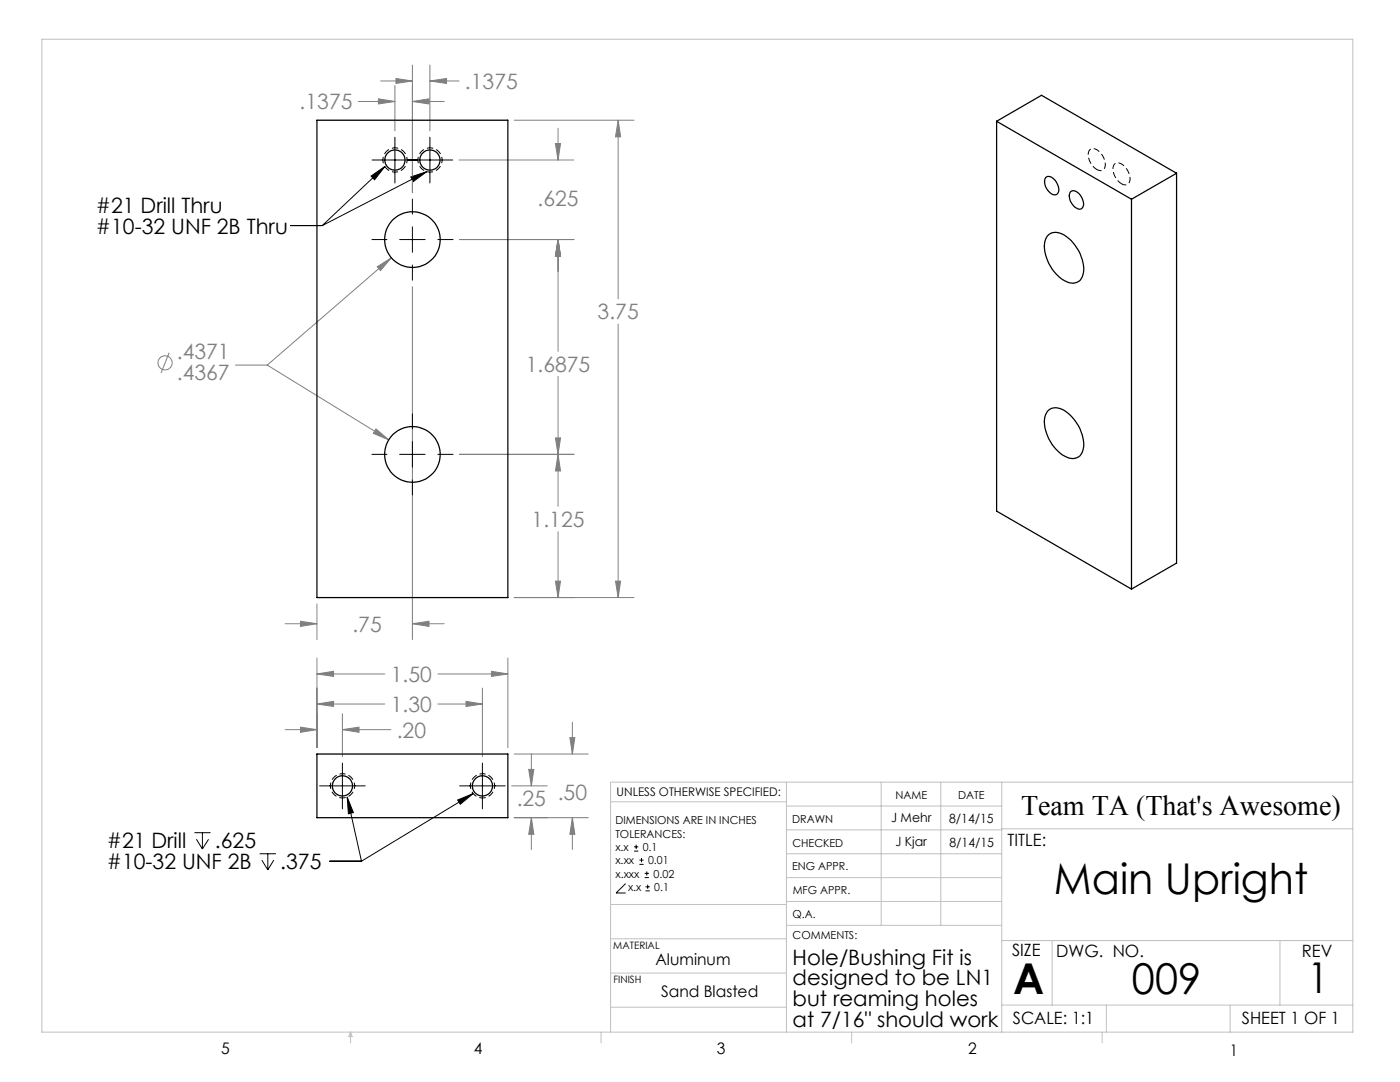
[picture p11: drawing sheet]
<svg xmlns="http://www.w3.org/2000/svg" width="279mm" height="216mm" viewBox="0 0 279 216" stroke-linecap="round" stroke-linejoin="round" font-family="sans-serif">
<g fill="none" stroke="#808080" stroke-width=".2">
<path d="M75.5 19.7l3.3 .5-3.3 .5zM76 16.2h6.3M78.8 17.1v9M79 15.7l3.3 .5-3.3 .5zM82.3 13v25.5M85.8 13v13.1M85.8 16.2h5.8M85.8 16.2l3.3-.5v1zM71.5 20.2h7.3M82.3 20.2h6.4M82.3 20.2l3.3-.5v1zM91.6 31.9h22.9"/>
<path d="M102.6 24h23.9M110.8 28.6h1.1l-.5 3.3zM111.4 25.6v6.3M123.4 24v35.6M123.4 24l.5 3.3h-1.1zM75.3 53.2l2.8-1.8-2.1 2.6zM78.1 51.4l-24.8 21.4M82.3 57.2v70.4M91.7 47.8h22.8M111.4 47.8v22.3M111.4 47.8l.5 3.3h-1.1zM33.8 70.4l-1.7 4"/>
<path d="M47 72.8h6.3M53.3 72.8l24.3 15M111.4 75.1v25.9M123.4 64.7v54.5M75 85.6l2.6 2.2-3.1-1.3zM91.7 90.7h22.8M110.8 87.4h1.1l-.5 3.3zM111.4 90.7l.5 3.3h-1.1zM102.6 119.2h23.9M110.8 116h1.1l-.5 3.2zM111.4 106.1v13.1M122.8 116h1.1l-.5 3.2z"/>
<path d="M56.9 124.5h6.4M60 124l3.3 .5-3.3 .5zM63.3 120.5v7.1M63.3 131.3v17.9M63.3 134.5h13.5M63.3 134.5l3.3-.6v1.1zM82.3 124.5h6.4M82.3 124.5l3.3-.5v1zM87.4 134.5h14M93 139.9l3.3 .6-3.3 .5zM96.3 137.3v13.7M98.1 133.9l3.3 .6-3.3 .5z"/>
<path d="M101.4 131.3v17.9M56.9 145.6h6.4M60 145.1l3.3 .5-3.3 .5zM63.3 140.5h13.5M63.3 140.5l3.3-.6v1.1zM68.3 142.4v8.6M68.3 145.6h9.7M68.3 145.6l3.3-.5v1zM87.4 140.5h8.9M102.1 156.8h7.1M102.6 150.5h14.8M105.5 153.5h1l-.5 3.3z"/>
<path d="M106 150.5v6.3M113.7 147.2h1l-.5 3.3zM114.2 144.1v6.4M102.6 163.2h14.8M106 163.2v6.3M106 163.2l.5 3.3h-1zM114.2 163.2v6.3M114.2 163.2l.5 3.3h-1z"/>
<circle cx="32.9" cy="72.4" r="1.41"/>
</g>
<g fill="none" stroke="#000" stroke-width=".2">
<path d="M74 35.1l2.8-1.9-2 2.7zM74.3 31.9h16M76.8 33.2l-12.5 11.8M78.8 27.4v9.1M82 35.3l3.2-1-2.7 1.9zM82.3 39.7v3M85.2 34.3l-20.9 10.7M85.8 27.4v9.1M58 45h6.3M74.2 47.8h3M79.8 47.8h5M82.3 45.3v5"/>
<path d="M82.3 52.9v3M87.4 47.8h3M74.2 90.7h3M79.8 90.7h5M82.3 82.6v3M82.3 88.1v5.1M82.3 95.7v3.1M87.4 90.7h3M63.8 156.8h9.1M68.3 152.3v9.1M69.3 159l1.2 3.1-1 .3zM69.3 159l2.8 12.8"/>
<path d="M91.3 159.6l3.1-1.2-2.5 2.1zM91.7 156.8h9.1M94.4 158.4l-22.3 13.4M96.3 152.3v9.1M38.8 166.2h3.2M39.2 167.5l1.2 1.9M40.4 166.2v3.2M41.6 167.5l-1.2 1.9M51.8 170.4h3.3M52.2 171.6l1.2 2M53.4 170.4v3.2M54.6 171.6l-1.2 2"/>
<path d="M65.8 171.8h6.3M124.8 176.3l-1.9 1.9h1.9M126.5 169.8h.9M126.5 169h.9M127 168.6v.8M127.6 172.5h.8M127.6 171.6h.8M128 171.2v.8M128.7 175.1h.8M128.7 174.3h.8M128.8 177.8h.9M128.8 177h.9"/>
<path d="M129.1 173.9v.8M129.3 176.5v.8"/>
</g>
<path d="M78.8 34.3a2.41 2.41 0 0 0 2.2-3.5 2.41 2.41 0 0 0-4.2-.2 2.41 2.41 0 0 0 1.8 3.7h.2M85.8 34.3a2.41 2.41 0 0 0 2.1-3.5 2.41 2.41 0 0 0-4.1-.2 2.41 2.41 0 0 0 1.8 3.7h.2M68.4 154.4a2.41 2.41 0 0 1 2.1 3.5 2.41 2.41 0 0 1-4.2 .2 2.41 2.41 0 0 1 1.8-3.7h.3M96.3 154.4a2.41 2.41 0 0 1 2.1 3.5 2.41 2.41 0 0 1-4.1 .2 2.41 2.41 0 0 1 1.8-3.7h.2" fill="none" stroke="#000" stroke-width=".2" stroke-dasharray="1.3 .6" stroke-dashoffset=".7" stroke-linecap="butt"/>
<path d="M218.9 33.8a1.11 1.11 0 0 0 1.4 0 1.11 1.11 0 0 0 .3-1.4 3.2 3.2 0 0 0-2.6-2.8 1.47 1.47 0 0 0-.6 2.2l.6 1.2 .9 .8M223.8 36.7a1.11 1.11 0 0 0 1.4 0 1.11 1.11 0 0 0 .3-1.4 3.2 3.2 0 0 0-2.6-2.8 1.47 1.47 0 0 0-.6 2.2l.6 1.2 .9 .8" fill="none" stroke="#000" stroke-width=".2" stroke-dasharray="1.3 .6" stroke-dashoffset=".3" stroke-linecap="butt"/>
<g fill="none" stroke="#c0c0c0" stroke-width=".2">
<path d="M8.4 7.8h261.6v198.2h-261.6zM121.8 160h35.2M157 156.1v49.9M175.9 156.1v28.5M187.7 156.1v28.5M199.9 156.1v49.9M270 156.1h-148.2v49.9M157 170.4h42.9M157 165.6h42.9M157 160.8h42.9M157 175.1h42.9M157 179.9h42.9"/>
<path d="M199.9 165.4h70.1M121.8 194.2h35.2M121.8 187.3h35.2M121.8 180.5h35.2M157 184.6h42.9M199.9 187.7h70.1M210 187.7v12.9M255.4 187.7v12.9M70 206v2.1M70 206l.3 .8h-.7zM119.9 206v2.1M121.8 201h35.2"/>
<path d="M170 206v2.1M199.9 200.6h70.1M220 206v2.1M220.8 200.6v5.4M245.5 200.6v5.4"/>
</g>
<path d="M110.8 116h1.1l-.5 3.2zM111.4 90.7l.5 3.3h-1.1zM122.8 116h1.1l-.5 3.2zM123.4 24l.5 3.3h-1.1zM111.4 47.8l.5 3.3h-1.1zM110.8 28.6h1.1l-.5 3.3zM82.3 20.2l3.3-.5v1zM75.5 19.7l3.3 .5-3.3 .5zM79 15.7l3.3 .5-3.3 .5zM85.8 16.2l3.3-.5v1zM75 85.6l-.5 .9 3.1 1.3zM75.3 53.2l.7 .8 2.1-2.6zM82.3 124.5l3.3-.5v1zM60 124l3.3 .5-3.3 .5zM110.8 87.4h1.1l-.5 3.3zM111.4 47.8l.5 3.3h-1.1zM114.2 163.2l.5 3.3h-1zM113.7 147.2h1l-.5 3.3zM98.1 133.9l3.3 .6-3.3 .5zM63.3 134.5l3.3-.6v1.1zM60 145.1l3.3 .5-3.3 .5zM68.3 145.6l3.3-.5v1zM106 163.2l.5 3.3h-1zM105.5 153.5h1l-.5 3.3zM63.3 140.5l3.3-.6v1.1zM93 139.9l3.3 .6-3.3 .5z" fill="#808080"/>
<path d="M74 35.1l2.8-1.9-2 2.7zM82 35.3l3.2-1-2.7 1.9zM69.3 159l1.2 3.1-1 .3zM91.3 159.6l3.1-1.2-2.5 2.1z" fill="#000"/>
<g fill="none" stroke="#000" stroke-width=".25">
<path d="M63.3 24h38.1v95.2h-38.1zM198.9 24.2v77.8l26.9 15.5M198.9 24.2l26.9 15.6M198.9 24.2l9-5.2 26.9 15.6M208.7 35.5a1.32 1.32 0 0 1 1.9 .5 2.32 2.32 0 0 1 .4 2.7 1.42 1.42 0 0 1-1.9-.8 2.39 2.39 0 0 1-.4-2.4zM213.6 38.3a1.32 1.32 0 0 1 1.9 .6 2.32 2.32 0 0 1 .4 2.7 1.48 1.48 0 0 1-1.9-.9 2.33 2.33 0 0 1-.4-2.4zM225.8 39.8v77.7M234.8 34.6l-9 5.2M234.8 34.6v77.8l-9 5.1M209.1 47.1a2.69 2.69 0 0 1 3.8 .2 8 8 0 0 1 3.2 7.6 2.25 2.25 0 0 1-3.6 1.1 8.2 8.2 0 0 1-4-7.8zM209.1 82.1a2.69 2.69 0 0 1 3.8 .2 8 8 0 0 1 3.2 7.6 2.25 2.25 0 0 1-3.6 1.1 8.2 8.2 0 0 1-4-7.8zM63.3 150.5h38.1v12.7h-38.1z"/>
<circle cx="78.8" cy="31.9" r="2.02"/>
<circle cx="85.8" cy="31.9" r="2.02"/>
<circle cx="82.3" cy="47.8" r="5.6"/>
<circle cx="82.3" cy="90.7" r="5.6"/>
<circle cx="68.4" cy="156.8" r="2.02"/>
<circle cx="96.3" cy="156.8" r="2.02"/>
</g>
<g font-size="8.5">
<text x="210.3" y="178.3">Main Upright</text>
<text x="202.2" y="198.3">A</text>
<text x="225.9" y="198.3">009</text>
<text x="260.9" y="198.1">1</text>
</g>
<text font-size="5.6" x="203.8" y="162.6">Team TA (That's Awesome)</text>
<g font-size="4.2" fill="#808080">
<text x="92.8" y="17.7">.1375</text>
<text x="59.8" y="21.8">.1375</text>
<text x="107.3" y="41.1">.625</text>
<text x="119.3" y="63.7">3.75</text>
<text x="35.3" y="71.7">.4371</text>
<text x="35.3" y="75.8">.4367</text>
<text x="104.9" y="74.2">1.6875</text>
<text x="106.1" y="105.1">1.125</text>
<text x="70.3" y="126.1">.75</text>
<text x="78" y="136">1.50</text>
<text x="78" y="142">1.30</text>
<text x="79.2" y="147.2">.20</text>
<text x="103.1" y="160.8">.25</text>
<text x="111.3" y="159.7">.50</text>
</g>
<g font-size="4.2">
<text x="19.1" y="42.4">#21 Drill Thru</text>
<text x="19.1" y="46.6">#10-32 UNF 2B Thru</text>
<text x="21.3" y="169.3">#21 Drill</text>
<text x="21.3" y="173.4">#10-32 UNF 2B</text>
<text x="42.9" y="169.3">.625</text>
<text x="55.9" y="173.4">.375</text>
<text x="158.2" y="192.5">Hole/Bushing Fit is</text>
<text x="158.2" y="196.6">designed to be LN1</text>
<text x="158.2" y="200.8">but reaming holes</text>
<text x="158.2" y="205">at 7/16&quot; should work</text>
</g>
<g font-size="3.4">
<text x="201.1" y="168.8">TITLE:</text>
<text x="202" y="190.8">SIZE</text>
<text x="210.8" y="190.9">DWG. NO.</text>
<text x="259.8" y="191">REV</text>
<text x="202.1" y="204.4">SCALE: 1:1</text>
<text x="247.8" y="204.4">SHEET 1 OF 1</text>
</g>
<g font-size="3.2">
<text x="130.8" y="192.5">Aluminum</text>
<text x="131.9" y="198.9">Sand Blasted</text>
<text x="44.2" y="210.4">5</text>
<text x="94.6" y="210.3">4</text>
<text x="143.1" y="210.4">3</text>
<text x="193.2" y="210.3">2</text>
<text x="245.4" y="210.6">1</text>
</g>
<g font-size="2.5">
<text x="177.9" y="164.1">J Mehr</text>
<text x="189.4" y="164.2">8/14/15</text>
<text x="178.7" y="168.8">J Kjar</text>
<text x="189.5" y="169">8/14/15</text>
</g>
<text font-size="2.4" x="123.1" y="158.9">UNLESS OTHERWISE SPECIFIED:</text>
<g font-size="2.2">
<text x="178.7" y="159.4">NAME</text>
<text x="191.2" y="159.4">DATE</text>
<text x="122.8" y="164.5">DIMENSIONS ARE IN INCHES</text>
<text x="122.8" y="167.1">TOLERANCES:</text>
<text x="158.1" y="164.2">DRAWN</text>
<text x="122.8" y="169.8">x.x</text>
<text x="122.8" y="172.4">x.xx</text>
<text x="128.3" y="169.8">0.1</text>
<text x="129.3" y="172.5">0.01</text>
<text x="158.1" y="173.7">ENG APPR.</text>
<text x="158.2" y="169.1">CHECKED</text>
<text x="122.8" y="175.1">x.xxx</text>
<text x="125.3" y="177.8">x.x</text>
<text x="130.4" y="175.1">0.02</text>
<text x="130.6" y="177.8">0.1</text>
<text x="158.2" y="178.4">MFG APPR.</text>
<text x="158.2" y="183.2">Q.A.</text>
<text x="158.2" y="187.4">COMMENTS:</text>
</g>
<g font-size="2">
<text x="122.4" y="189.4">MATERIAL</text>
<text x="122.4" y="196.2">FINISH</text>
</g>
</svg>
